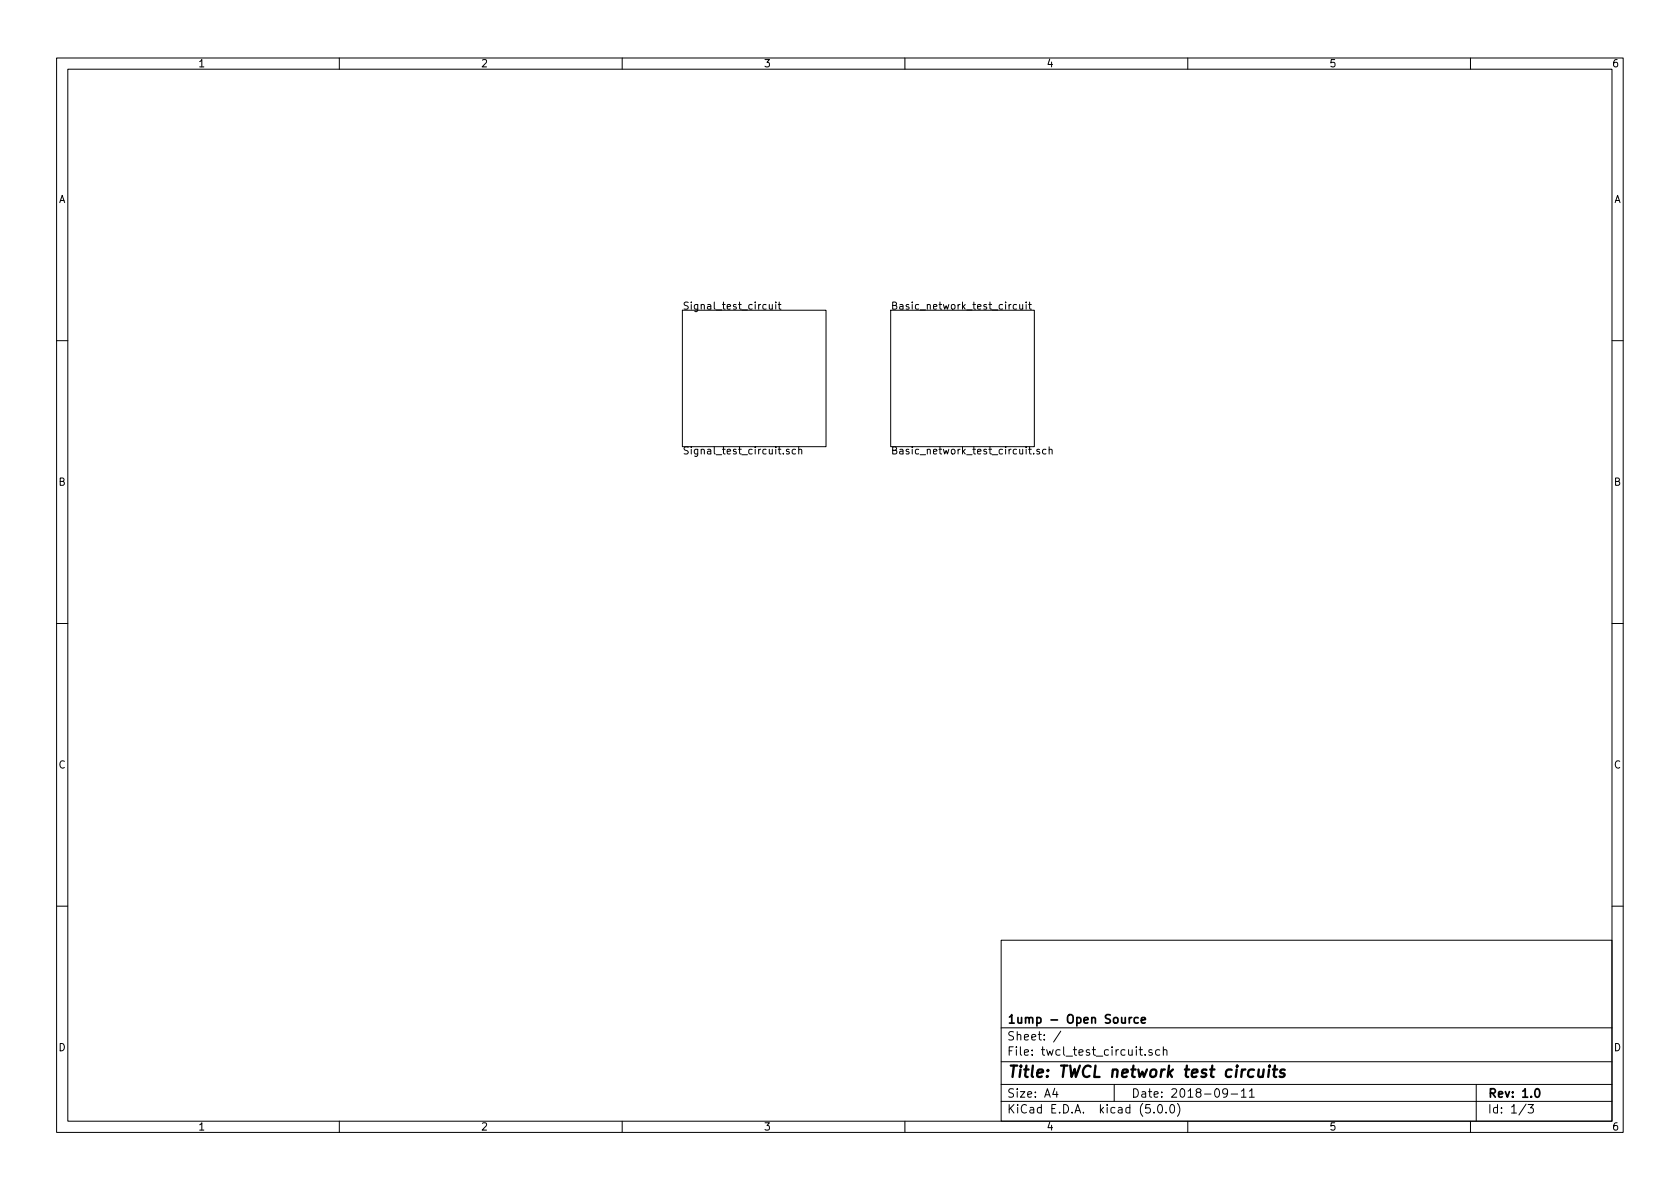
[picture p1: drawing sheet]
<svg xmlns="http://www.w3.org/2000/svg" width="297mm" height="210mm" viewBox="0 0 297 210" stroke-linecap="round" stroke-linejoin="round" font-family="sans-serif">
<g fill="none" stroke="#000" stroke-width=".18">
<path d="M10 10.3h277v189.9h-277zM12 12.2h273v186.1h-273zM60 10.3v1.9M110 10.3v1.9M160 10.3v1.9M210 10.3v1.9M260 10.3v1.9M120.6 54.9h25.4v24.1h-25.4zM136 53.8l.1 .8 .3 .1 .2-.1M136.6 53.8v.9M137.2 53.4v.1M137.2 53.8v.9"/>
<path d="M137.6 53.8h.5M137.8 53.4v1.1l.3 .2M157.5 54.9h25.4v24.1h-25.4zM179.7 53.9l-.3-.1-.3 .3 .1 .5h.5M180.3 53.8v.8l.3 .1 .2-.1M180.8 53.8v.9M181.4 53.4v.1M181.4 53.8v.9M181.9 53.8h.4M182 53.4v1.1l.3 .2M10 60.2h2M139.5 79.5l-.3-.1-.2 .2 .1 .2 .4 .1v.3h-.5"/>
<path d="M140.7 79.5l-.4-.1-.2 .3 .1 .5h.5M141.2 79.6l.2-.2 .3 .1 .1 .8M141.2 79v1.3M181.9 79.4h.4M182 79v1.1l.3 .2M183.8 79.5l-.3-.1-.2 .2 .1 .2 .4 .1v.3h-.5M184.9 79.5l-.3-.1-.3 .3 .2 .5h.4M185.5 79.6l.2-.2 .3 .1v.8M185.5 79v1.3M285 60.2h2M182.8 80.2v.1M10 110.3h2"/>
<path d="M285 110.3h2M10 160.2h2M177 166.3h108v32h-108zM285 160.2h2M60 198.3v1.9M110 198.3v1.9M160 198.3v1.9M177 194.8h108M177 191.8h108M177 187.8h108M177 181.8h108M186.5 192.5l-.4 1h1"/>
<path d="M186.8 193v1M187.6 182.3l-1.3 2M197 191.8v3M201.4 185.6h.6M201.6 185.1v1.3l.4 .2M202.5 186.5v.1M203.7 185.7l-.4-.1-.2 .2 .1 .2 .5 .2v.3h-.6M204 196.7v.1M204.8 195.5l.4-.2a.94 .94 0 0 1 0 1.5 .79 .79 0 0 1-.4-1.3zM205.1 185.7l-.5-.1-.3 .3 .1 .6 .2 .1 .5-.1M205.7 185.7l.2-.1 .3 .1 .1 .9M205.7 185.1v1.5"/>
<path d="M206.2 196.7v.1M207 195.4l.3-.1a.94 .94 0 0 1 0 1.5 .82 .82 0 0 1-.3-1.4zM208.2 195.1a1.71 1.71 0 0 1 0 2.3M210 198.3v1.9M217 193.2l-.1 .2a.48 .48 0 0 1-.6-.1v-.6a.48 .48 0 0 1 .6-.1l.1 .1a1.19 1.19 0 0 1-.2 1.2l-.5 .1M217.7 193.5h1.1M219.5 193l.4-.5v1.5M219.5 194h.8M220.9 193l.4-.5v1.5M220.9 194h.9M260 198.3v1.9M261 191.8v6.5"/>
<path d="M269.8 195.2l-1.2 2M270.2 195.3h.9l-.5 .6 .4 .1v.7l-.2 .1-.6-.1"/>
</g>
<path d="M199.7 179.9v1M200.1 179.9l-.4 .3M201.2 180l-.4-.1-.3 .3 .1 .6 .2 .1 .4-.1M201.8 180.4l.7-.1v-.3l-.5-.1-.2 .2 .1 .7h.6M271.5 192.7l.2-.2a.81 .81 0 0 1 .6 .6 .81 .81 0 0 1-.3 .8l-.1 .1a.79 .79 0 0 1-.4-1.3z" fill="none" stroke="#000" stroke-width=".3"/>
<path d="M222.6 189.1l-.1 1.2a.56 .56 0 0 0 .8 0M223.4 189.1l-.1 1.3M224.4 189.1l-.2 1.3M224.5 188.4l-.1 .1 .1 .1v-.2v.2M225.1 189.1h.7M225.4 188.4l-.2 1.8 .1 .1 .4 .1M227.2 189.2a.49 .49 0 0 0-.8 .3v.2l.5 .1 .3 .3-.4 .3-.6-.1" fill="none" stroke="#000" stroke-width=".41"/>
<text font-size="2.8" x="178" y="190.5">Title: TWCL network test circuits</text>
<g font-size="2.1">
<text x="178" y="184">Sheet: /</text>
<text x="178" y="181">1ump - Open Source</text>
<text x="178" y="186.7">File: twcl_test_circuit.sch</text>
<text x="178" y="196.9">KiCad E.D.A. kicad (5.0.0)</text>
<text x="178" y="194.1">Size: A4</text>
<text x="200" y="194.1">Date: 2018-09-11</text>
<text x="263" y="194.1">Rev: 1.0</text>
<text x="263" y="196.9">Id: 1/3</text>
</g>
<g font-size="1.8">
<text x="35" y="11.9">1</text>
<text x="85" y="11.9">2</text>
<text x="135" y="11.9">3</text>
<text x="185" y="11.9">4</text>
<text x="235" y="11.9">5</text>
<text x="285" y="11.9">6</text>
<text x="10.4" y="35.9">A</text>
<text x="285.4" y="35.9">A</text>
<text x="120.6" y="54.8">Signal_test_circuit</text>
<text x="157.5" y="54.8">Basic_network_test_circuit</text>
<text x="120.6" y="80.4">Signal_test_circuit.sch</text>
<text x="157.5" y="80.4">Basic_network_test_circuit.sch</text>
<text x="10.4" y="85.9">B</text>
<text x="285.4" y="85.9">B</text>
<text x="10.4" y="135.9">C</text>
<text x="285.4" y="135.9">C</text>
<text x="10.4" y="185.9">D</text>
<text x="285.4" y="185.9">D</text>
<text x="35" y="199.9">1</text>
<text x="85" y="199.9">2</text>
<text x="135" y="199.9">3</text>
<text x="185" y="199.9">4</text>
<text x="235" y="199.9">5</text>
<text x="285" y="199.9">6</text>
</g>
</svg>
